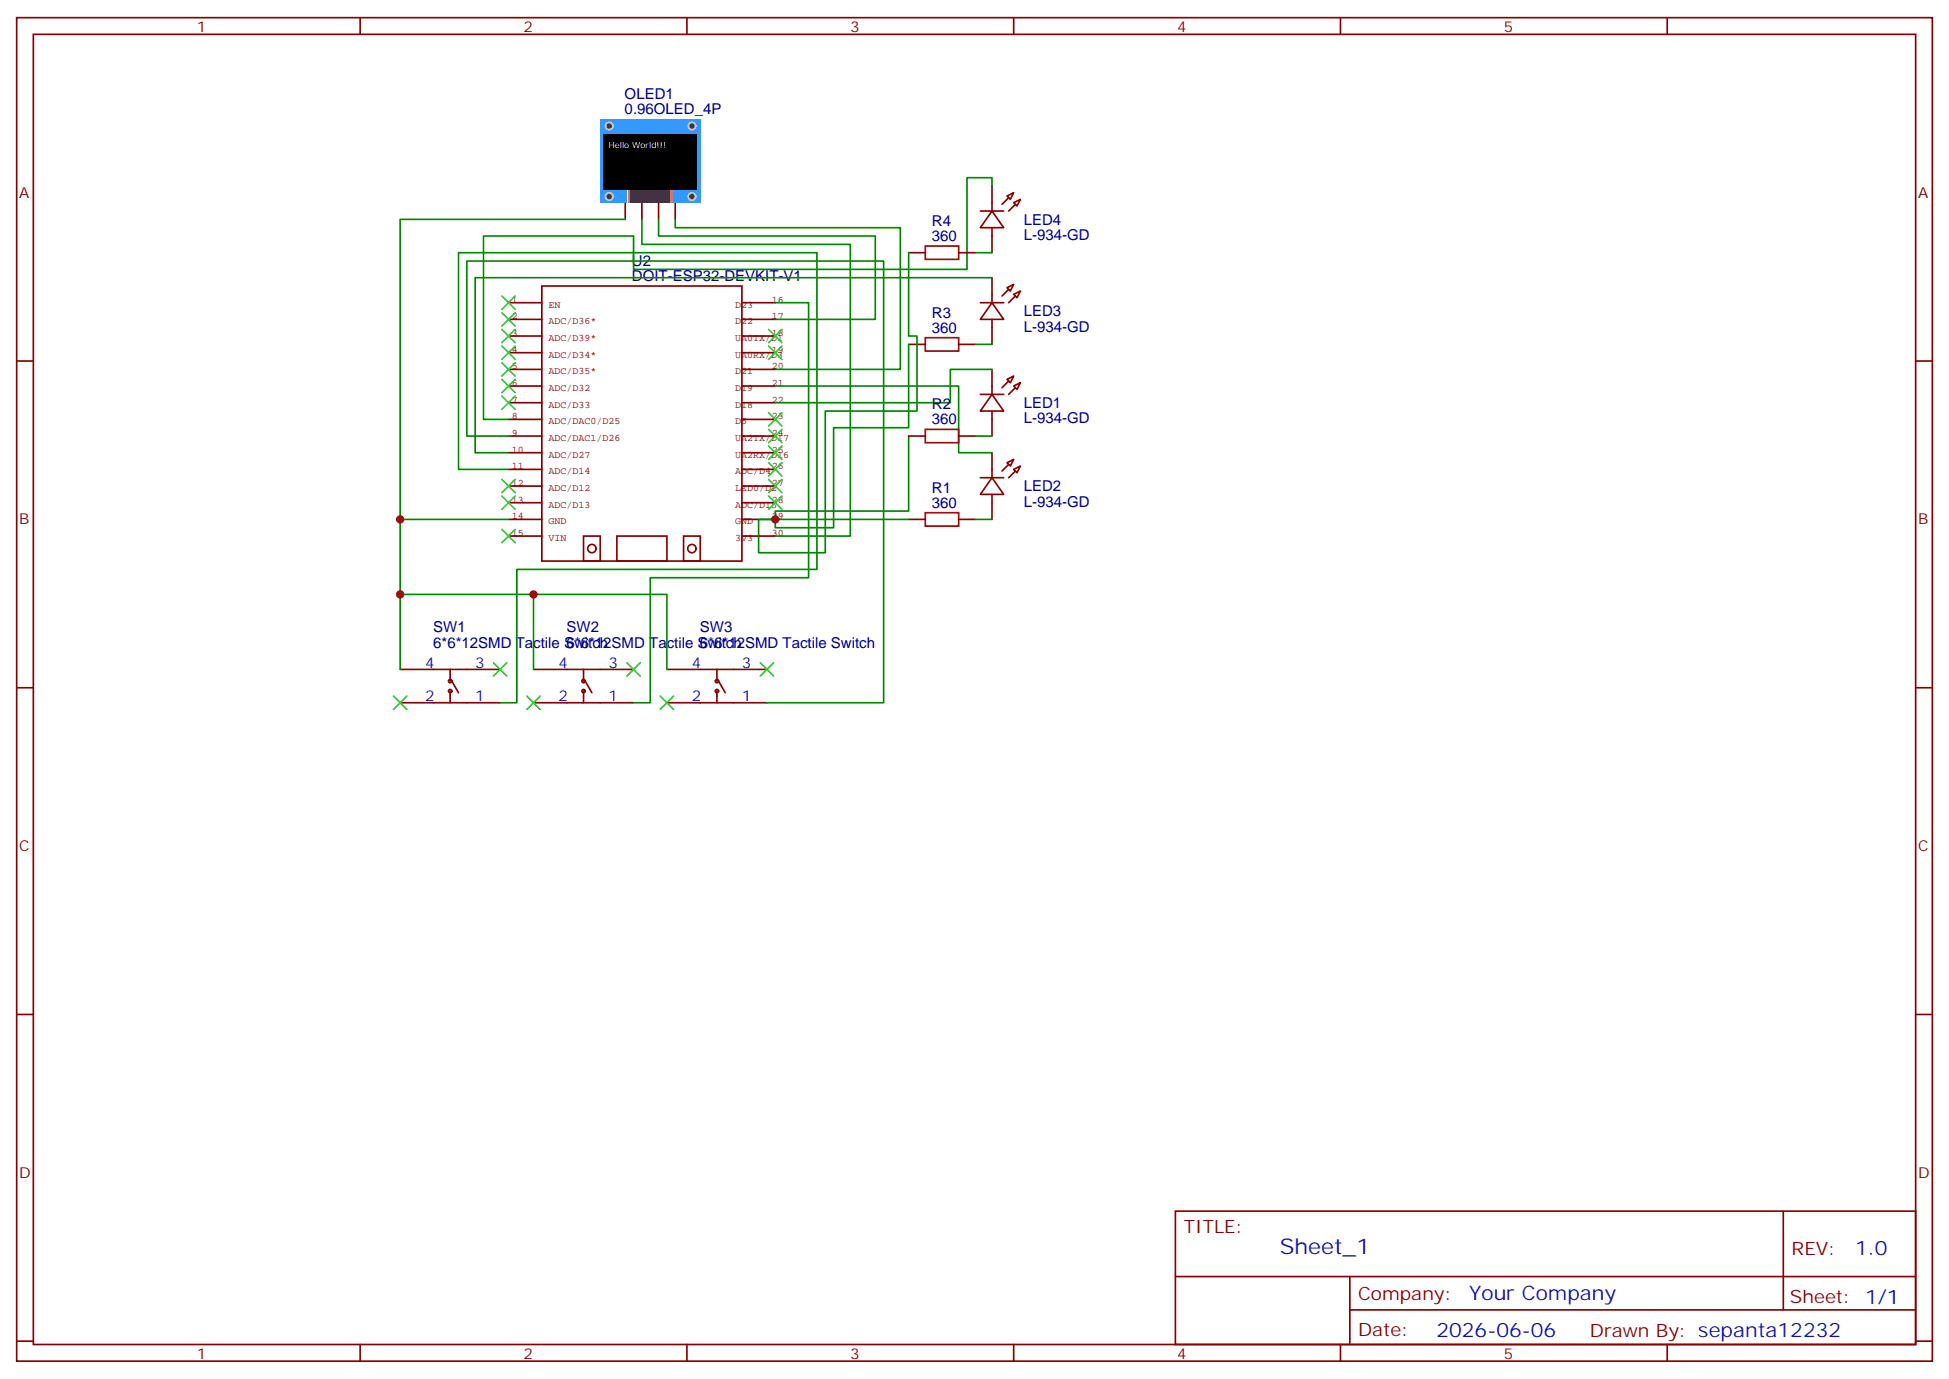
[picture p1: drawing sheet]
<svg xmlns="http://www.w3.org/2000/svg" width="412mm" height="292mm" viewBox="0 0 412 292" stroke-linecap="round" stroke-linejoin="round" font-family="sans-serif">
<g fill="none" stroke="#870000" stroke-width=".35">
<path d="M3.5 3.7h405.4v284.4h-405.4zM7.1 7.3h398.2v277.3h-398.2zM76.2 3.7v3.6M145.3 3.7v3.6M214.5 3.7v3.6M283.6 3.7v3.6M352.8 3.7v3.6M132.3 42.9v3.5M135.8 42.9v3.5M139.3 42.9v3.5M142.9 42.9v3.5M209.9 58.8v5.3"/>
<path d="M3.5 76.4h3.6M207.4 64.1h5M209.9 64.1l2.5 3.5h-5zM209.9 67.6v5.3M209.9 78.2v5.3M213.1 60.9l1.4-.7-.7 1.4zM214.5 62.3l1.4-.7-.7 1.4zM405.3 76.4h3.6M207.4 83.5h5M209.9 83.5l2.5 3.5h-5zM209.9 87v5.3M209.9 95.8v5.3"/>
<path d="M213.1 97.9l1.4-.7-.7 1.4zM213.1 80.3l1.4-.7-.7 1.4zM214.5 99.3l1.4-.7-.7 1.4zM214.5 81.7l1.4-.7-.7 1.4zM192.3 109.9h3.5M202.8 109.9h3.6M207.4 101.1h5M209.9 101.1l2.5 3.5h-5zM209.9 104.6v5.3M3.5 145.6h3.6M84.7 148.7h21.1M84.7 141.7h21.1"/>
<path d="M95.2 141.7v2.4M95.2 146.3v2.4M95.6 144.1l1.4 2.5M112.9 148.7h21.2M112.9 141.7h21.2M123.5 141.7v2.4M123.5 146.3v2.4M123.8 144.1l1.4 2.5M141.1 148.7h21.2M141.1 141.7h21.2M151.7 141.7v2.4M151.7 146.3v2.4"/>
<path d="M152 144.1l1.5 2.5M405.3 145.6h3.6M3.5 214.7h3.6M405.3 214.7h3.6M248.7 256.3h156.6v28.3h-156.6zM377.3 256.4v20.8M248.7 270.2h156.5M285.6 277.2h119.6M285.6 270.2v14.1M3.5 283.8h3.6M76.2 284.6v3.5M145.3 284.6v3.5"/>
<path d="M214.5 284.6v3.5M283.6 284.6v3.5M352.8 284.6v3.5M405.3 283.8h3.6"/>
<circle cx="95.3" cy="144.1" r=".35"/>
<circle cx="95.3" cy="146.3" r=".35"/>
<circle cx="123.5" cy="144.1" r=".35"/>
<circle cx="123.5" cy="146.3" r=".35"/>
<circle cx="151.7" cy="144.1" r=".35"/>
<circle cx="151.7" cy="146.3" r=".35"/>
</g>
<g fill="none" stroke="#850000" stroke-width=".35">
<path d="M107.6 64.1h7.1M107.6 67.6h7.1M107.6 71.1h7.1M107.6 74.6h7.1M107.6 78.2h7.1M114.7 60.5h42.3v58.2h-42.3zM157 64.1h7M157 67.6h7M157 71.1h7M157 74.6h7M157 78.2h7M107.6 95.8h7.1"/>
<path d="M107.6 99.3h7.1M107.6 81.7h7.1M107.6 85.2h7.1M107.6 88.8h7.1M107.6 92.3h7.1M157 95.8h7M157 99.3h7M157 81.7h7M157 85.2h7M157 88.8h7M157 92.3h7M107.6 102.9h7.1"/>
<path d="M107.6 106.4h7.1M107.6 109.9h7.1M107.6 113.5h7.1M123.5 113.5h3.5v5.2h-3.5zM130.5 113.5h10.6v5.2h-10.6zM144.6 113.5h3.6v5.2h-3.6zM157 102.9h7M157 106.4h7M157 109.9h7M157 113.5h7"/>
<circle cx="125.2" cy="116.1" r=".88"/>
<circle cx="146.4" cy="116.1" r=".88"/>
</g>
<g fill="#870000" stroke="#870000" stroke-width=".35">
<path d="M212 99.7l1.4-1.4z"/>
<path d="M214.8 99.7l-1.4 1.4z"/>
<path d="M212 82.1l1.4-1.5z"/>
<path d="M213.4 83.5l1.4-1.4z"/>
<path d="M212 62.7l1.4-1.5z"/>
<path d="M213.4 64.1l1.4-1.4z"/>
</g>
<path d="M195.8 108.5h7v2.8h-7z" fill="none" stroke="#a10000" stroke-width=".35"/>
<path d="M209.9 58.8h-109.4v37h7.1M164 64.1h7.1v58.2h-33.5v26.4h-3.5M209.9 78.2h-8.8v7h-37.1M107.6 92.3h-8.8v-37.1h88.2v93.5h-24.7M107.6 99.3h-10.6v-45.8h75.9v67h-63.5v28.2h-3.6M164 81.7h38.8v14.1h7.1M107.6 109.9h-22.9v15.9h56.4v15.9M206.4 109.9h3.5M84.7 125.8v15.9M112.9 125.8v15.9" fill="none" stroke="#008700" stroke-width=".35"/>
<path d="M127 25.3h21.2v17.6h-21.2z" fill="#39f"/>
<g fill="#666" stroke="#ccc" stroke-width=".35">
<circle cx="128.9" cy="41.6" r=".81"/>
<circle cx="146.4" cy="41.6" r=".81"/>
<circle cx="128.9" cy="26.7" r=".81"/>
<circle cx="146.4" cy="26.7" r=".81"/>
</g>
<path d="M132.8 40.1h9.5v2.8h-9.5z" fill="#fff"/>
<g fill="#fc0">
<path d="M132.9 40.1h.4v2.8h-.4z"/>
<path d="M141.8 40.1h.5v2.8h-.5z"/>
</g>
<path d="M133.4 40.1h8.3v2.8h-8.3z" fill="#333"/>
<path d="M127.7 28.4h19.8v11.7h-19.8z" fill="#000"/>
<path d="M209.9 39.4v-1.8h-5.3v19.4h-70.5v-7h-31.8v38.8h5.3M132.3 46.4h-47.6v63.5M135.8 46.4v5.3h44.1v61.8h-15.9M139.3 46.4v3.6h45.9v17.6h-21.2M142.9 46.4v1.8h47.6v30h-26.5M192.3 53.5v17.6h1.7v15.9h-19.4v30h-14.1v-7.1h3.5v1.8h12.4v-21.2h15.9v-17.6M206.4 53.5h3.5M206.4 72.9h3.5M192.3 92.3v15.9h-28.3v1.7h28.3M206.4 92.3h3.5" fill="none" stroke="#008700" stroke-width=".35"/>
<g fill="none" stroke="#3c3" stroke-width=".35">
<path d="M106.2 62.7l2.8 2.8M106.2 66.2l2.8 2.8M106.2 69.7l2.8 2.8M106.2 73.2l2.8 2.9M106.2 76.8l2.8 2.8M109 62.7l-2.8 2.8M109 66.2l-2.8 2.8M109 69.7l-2.8 2.8M109 73.2l-2.8 2.9M109 76.8l-2.8 2.8M162.6 69.7l2.9 2.8M162.6 73.2l2.9 2.9"/>
<path d="M165.5 69.7l-2.9 2.8M165.5 73.2l-2.9 2.9M106.2 80.3l2.8 2.8M106.2 83.8l2.8 2.8M109 80.3l-2.8 2.8M109 83.8l-2.8 2.8M162.6 90.9l2.9 2.8M162.6 87.3l2.9 2.9M162.6 97.9l2.9 2.9M162.6 94.4l2.9 2.8M165.5 90.9l-2.9 2.8M165.5 87.3l-2.9 2.9"/>
<path d="M165.5 97.9l-2.9 2.9M165.5 94.4l-2.9 2.8M106.2 101.5l2.8 2.8M106.2 105l2.8 2.8M106.2 112l2.8 2.9M109 101.5l-2.8 2.8M109 105l-2.8 2.8M109 112l-2.8 2.9M162.6 105l2.9 2.8M162.6 101.5l2.9 2.8M165.5 105l-2.9 2.8M165.5 101.5l-2.9 2.8"/>
<path d="M83.3 147.3l2.8 2.8M86.1 147.3l-2.8 2.8M104.4 140.3l2.8 2.8M107.2 140.3l-2.8 2.8M111.5 147.3l2.8 2.8M114.3 147.3l-2.8 2.8M132.6 140.3l2.9 2.8M135.5 140.3l-2.9 2.8M139.7 147.3l2.8 2.8M142.5 147.3l-2.8 2.8M160.9 140.3l2.8 2.8M163.7 140.3l-2.8 2.8"/>
</g>
<path d="M209.9 39.4v5.3M192.3 53.5h3.5M202.8 53.5h3.6M207.4 44.7h5M209.9 44.7l2.5 3.5h-5zM209.9 48.2v5.3M213.1 41.5l1.4-.7-.7 1.4zM214.5 42.9l1.4-.7-.7 1.4zM192.3 72.9h3.5M202.8 72.9h3.6M192.3 92.3h3.5M202.8 92.3h3.6" fill="none" stroke="#870000" stroke-width=".35"/>
<g fill="#870000" stroke="#870000" stroke-width=".35">
<path d="M212 43.3l1.4-1.5z"/>
<path d="M213.4 44.7l1.4-1.4z"/>
</g>
<path d="M195.8 52.1h7v2.8h-7zM195.8 71.5h7v2.8h-7zM195.8 90.9h7v2.8h-7z" fill="none" stroke="#a10000" stroke-width=".35"/>
<g fill="#c00">
<circle cx="84.7" cy="109.9" r=".88"/>
<circle cx="164" cy="109.9" r=".88"/>
<circle cx="84.7" cy="125.8" r=".88"/>
<circle cx="112.9" cy="125.8" r=".88"/>
</g>
<text font-size="4.6" fill="#00f" x="270.8" y="265.4">Sheet_1</text>
<g font-size="4.2" fill="#00f">
<text x="392.5" y="265.6">1.0</text>
<text x="310.9" y="275.2">Your Company</text>
<text x="304" y="283">2026-06-06</text>
</g>
<g font-size="3.9" fill="#800">
<text x="250.5" y="260.9">TITLE:</text>
<text x="379.1" y="265.6">REV:</text>
<text x="287.4" y="275.1">Company:</text>
<text x="378.7" y="275.7">Sheet: 1/1</text>
<text x="287.4" y="282.8">Date:</text>
<text x="336.4" y="282.9">Drawn By: sepanta12232</text>
</g>
<g font-size="3.2" fill="#800">
<text x="41.6" y="6.7">1</text>
<text x="110.8" y="6.7">2</text>
<text x="179.9" y="6.7">3</text>
<text x="249.1" y="6.7">4</text>
<text x="318.2" y="6.7">5</text>
<text x="4.1" y="41.8">A</text>
<text x="405.9" y="41.8">A</text>
<text x="4.1" y="111">B</text>
<text x="405.9" y="111">B</text>
<text x="4.1" y="180.1">C</text>
<text x="405.9" y="180.1">C</text>
<text x="4.1" y="249.3">D</text>
<text x="405.9" y="249.3">D</text>
<text x="41.6" y="287.5">1</text>
<text x="110.8" y="287.5">2</text>
<text x="179.9" y="287.5">3</text>
<text x="249.1" y="287.5">4</text>
<text x="318.2" y="287.5">5</text>
</g>
<g font-size="3.2" fill="#000080">
<text x="132.2" y="21">OLED1</text>
<text x="132.2" y="24.2">0.96OLED_4P</text>
<text x="197.2" y="47.8">R4</text>
<text x="216.6" y="47.5">LED4</text>
<text x="197.2" y="51">360</text>
<text x="216.6" y="50.8">L-934-GD</text>
<text x="133.7" y="59.5">DOIT-ESP32-DEVKIT-V1</text>
<text x="133.7" y="56.2">U2</text>
<text x="197.2" y="70.4">360</text>
<text x="197.2" y="67.2">R3</text>
<text x="216.6" y="70.2">L-934-GD</text>
<text x="216.6" y="66.9">LED3</text>
<text x="197.2" y="89.8">360</text>
<text x="197.2" y="86.6">R2</text>
<text x="216.6" y="89.6">L-934-GD</text>
<text x="216.6" y="86.3">LED1</text>
<text x="197.2" y="107.5">360</text>
<text x="197.2" y="104.2">R1</text>
<text x="216.6" y="107.2">L-934-GD</text>
<text x="216.6" y="104">LED2</text>
<text x="91.7" y="137.1">6*6*12SMD Tactile Switch</text>
<text x="91.7" y="133.8">SW1</text>
<text x="119.9" y="137.1">6*6*12SMD Tactile Switch</text>
<text x="119.9" y="133.8">SW2</text>
<text x="148.1" y="137.1">6*6*12SMD Tactile Switch</text>
<text x="148.1" y="133.8">SW3</text>
</g>
<g font-size="3.2" fill="#00f">
<text x="90" y="141.3">4</text>
<text x="100.5" y="141.3">3</text>
<text x="118.2" y="141.3">4</text>
<text x="128.8" y="141.3">3</text>
<text x="146.4" y="141.3">4</text>
<text x="157" y="141.3">3</text>
<text x="90" y="148.4">2</text>
<text x="100.5" y="148.4">1</text>
<text x="118.2" y="148.4">2</text>
<text x="128.8" y="148.4">1</text>
<text x="146.4" y="148.4">2</text>
<text x="157" y="148.4">1</text>
</g>
<g font-size="2.1" fill="#840000">
<text x="108.3" y="64">1</text>
<text x="116.1" y="65.1">EN</text>
<text x="155.6" y="65.1">D23</text>
<text x="163.3" y="64">16</text>
<text x="108.3" y="67.6">2</text>
<text x="108.3" y="71.1">3</text>
<text x="116.1" y="68.7">ADC/D36*</text>
<text x="155.6" y="68.7">D22</text>
<text x="163.3" y="67.6">17</text>
<text x="163.3" y="71.1">18</text>
<text x="108.3" y="74.6">4</text>
<text x="116.1" y="72.2">ADC/D39*</text>
<text x="116.1" y="75.7">ADC/D34*</text>
<text x="155.6" y="72.2">UA0TX/D1</text>
<text x="155.6" y="75.7">UA0RX/D3</text>
<text x="163.3" y="74.6">19</text>
<text x="108.3" y="78.1">5</text>
<text x="108.3" y="81.7">6</text>
<text x="116.1" y="79.2">ADC/D35*</text>
<text x="116.1" y="82.8">ADC/D32</text>
<text x="155.6" y="79.2">D21</text>
<text x="155.6" y="82.8">D19</text>
<text x="163.3" y="78.1">20</text>
<text x="163.3" y="81.7">21</text>
<text x="108.3" y="85.2">7</text>
<text x="108.3" y="88.7">8</text>
<text x="116.1" y="86.3">ADC/D33</text>
<text x="116.1" y="89.8">ADC/DAC0/D25</text>
<text x="155.6" y="86.3">D18</text>
<text x="155.6" y="89.8">D5</text>
<text x="163.3" y="85.2">22</text>
<text x="163.3" y="88.7">23</text>
<text x="108.3" y="95.8">10</text>
<text x="108.3" y="92.3">9</text>
<text x="116.1" y="93.3">ADC/DAC1/D26</text>
<text x="155.6" y="93.3">UA2TX/D17</text>
<text x="163.3" y="92.3">24</text>
<text x="163.3" y="95.8">25</text>
<text x="108.3" y="99.3">11</text>
<text x="116.1" y="96.9">ADC/D27</text>
<text x="116.1" y="100.4">ADC/D14</text>
<text x="155.6" y="96.9">UA2RX/D16</text>
<text x="155.6" y="100.4">ADC/D4</text>
<text x="163.3" y="99.3">26</text>
<text x="108.3" y="102.8">12</text>
<text x="108.3" y="106.4">13</text>
<text x="116.1" y="103.9">ADC/D12</text>
<text x="116.1" y="107.5">ADC/D13</text>
<text x="155.6" y="103.9">LED0/D2</text>
<text x="155.6" y="107.5">ADC/D15</text>
<text x="163.3" y="102.8">27</text>
<text x="163.3" y="106.4">28</text>
<text x="108.3" y="109.9">14</text>
<text x="108.3" y="113.4">15</text>
<text x="116.1" y="111">GND</text>
<text x="155.6" y="111">GND</text>
<text x="163.3" y="109.9">29</text>
<text x="163.3" y="113.4">30</text>
<text x="116.1" y="114.5">VIN</text>
<text x="155.6" y="114.5">3V3</text>
</g>
<text font-size="1.8" fill="#fff" x="128.8" y="31.3">Hello World!!!</text>
</svg>
